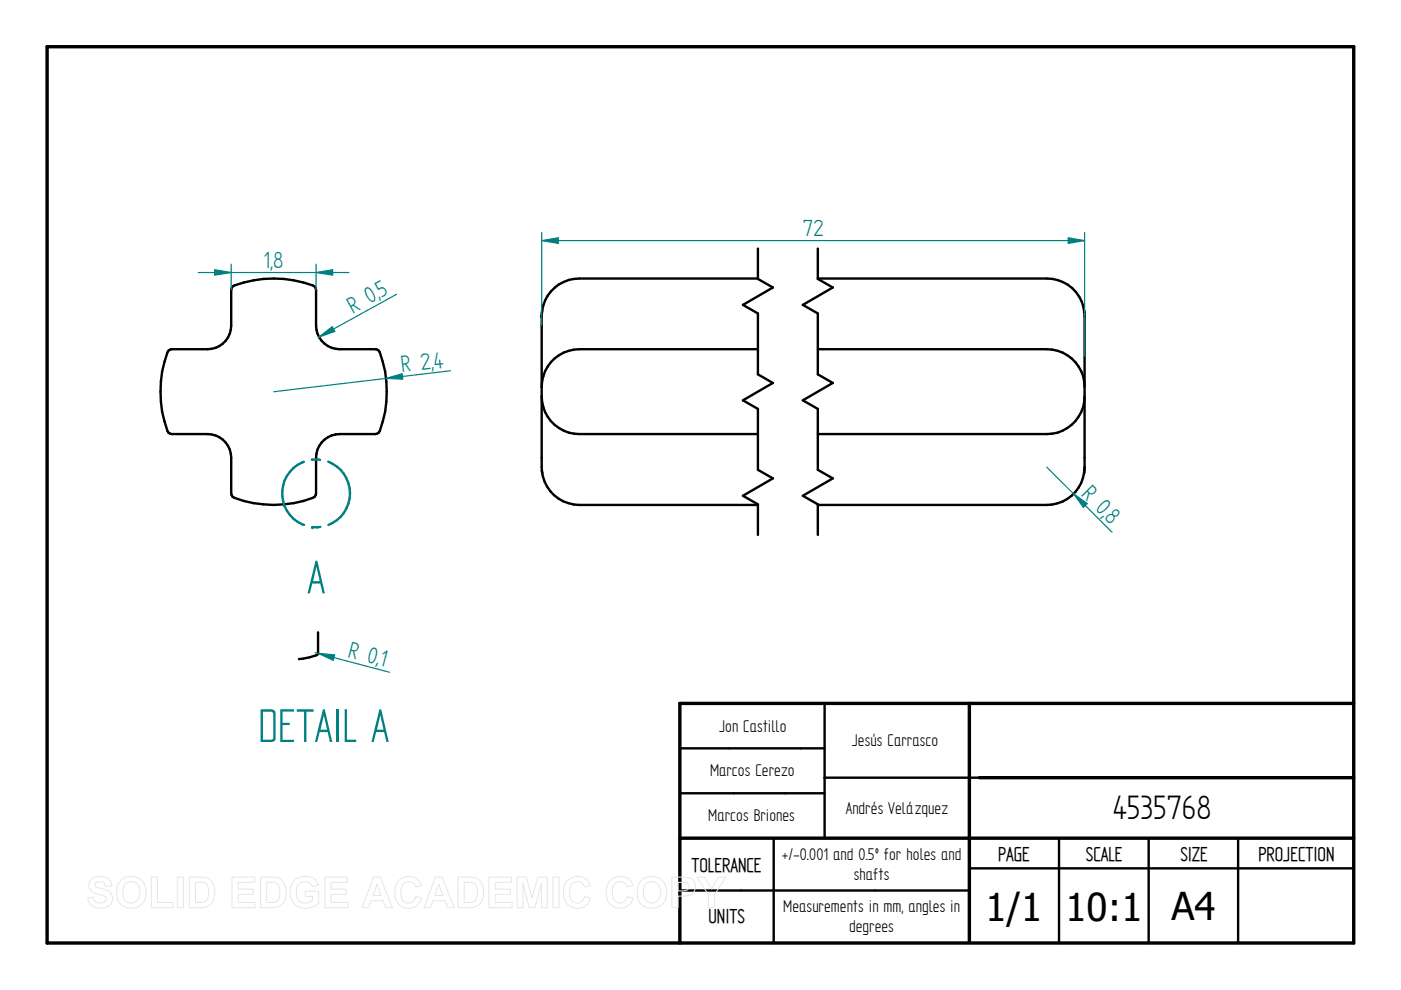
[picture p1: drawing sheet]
<svg xmlns="http://www.w3.org/2000/svg" width="297mm" height="210mm" viewBox="0 0 297 210" stroke-linecap="round" stroke-linejoin="round" font-family="sans-serif">
<path d="M10 9.9h277v190h-277zM205.5 149.1v50.5M287 149.1h-142.9v50.8M144.1 177.7h142.9M207.6 164.9h79.4" fill="none" stroke="#000" stroke-width=".72"/>
<g fill="none" stroke="#000" stroke-width=".51">
<path d="M160.7 59.1h-37.9a8 8 0 0 0-8 7.9l.2-1.3M173.4 59.1h48.6a7.9 7.9 0 0 1 7.9 7.1M35.7 74.3l.7-.3h7.6a5 5 0 0 0 5-5v-7.5l.3-.8a23.2 23.2 0 0 1 17.4 0l.3 .8v7.5a5 5 0 0 0 5 5h7.6l.7 .3a23.2 23.2 0 0 1 0 17.4l-.7 .3h-7.6a5 5 0 0 0-5 5v7.6l-.3 .7a22.7 22.7 0 0 1-17.4 0l-.3-.7v-7.6a5 5 0 0 0-5-5h-7.6l-.7-.3a23.2 23.2 0 0 1 0-17.4zM114.8 67.1v31.9M160.7 74h-37.9a8 8 0 0 0-8 8M173.4 74h48.6a8 8 0 0 1 8 8M229.8 65.7l.2 1.3M230 67.1v31.9M114.8 84a8 8 0 0 0 8 8h37.9M114.8 99.1l.2 1.3M114.9 99.9a8 8 0 0 0 7.9 7.2h37.9M230 84a8 8 0 0 1-8 8h-48.6"/>
<path d="M229.8 100.4l.2-1.3a8 8 0 0 1-8 8h-48.6M144.1 158.7h30.7M174.8 149.1v28.6M144.1 168.2h30.7M164 177.7v22.2M207.6 164.9h-32.8M224.5 177.7v22.2M243.5 177.7v22.2M262.5 177.7v22.2M144.1 188.8h61.4M205.5 184.1h81.5"/>
</g>
<path d="M114.8 67.1h.1M230 67.1h.1M114.8 99h.1M230 99h.1" fill="none" stroke="#000" stroke-width=".25"/>
<g fill="#000">
<circle cx="114.8" cy="67" r=".25"/>
<circle cx="114.8" cy="67.1" r=".25"/>
<circle cx="230" cy="67.1" r=".25"/>
<circle cx="114.8" cy="99" r=".25"/>
<circle cx="230" cy="99" r=".25"/>
</g>
<path d="M114.8 51l3.6-.6v1.2zM114.8 49.3v19.7M230 49.3v26.2" fill="none" stroke="#008080" stroke-width=".25"/>
<path d="M114.8 51l3.6-.6v1.2z" fill="#008080"/>
<path d="M226.5 50.4l3.5 .6-3.5 .6z" fill="none" stroke="#008080" stroke-width=".25"/>
<path d="M226.5 50.4l3.5 .6-3.5 .6z" fill="#008080"/>
<path d="M114.8 51h115.2M222 99.1l13.8 13.8M227.6 104.7l2.9 2.1-.8 .8z" fill="none" stroke="#008080" stroke-width=".25"/>
<path d="M227.6 104.7l2.9 2.1-.8 .8z" fill="#008080"/>
<path d="M95.5 78.6l-37.5 4.5M81.9 80.2l3.4-1 .1 1.2z" fill="none" stroke="#008080" stroke-width=".25"/>
<path d="M81.9 80.2l3.4-1 .1 1.2z" fill="#008080"/>
<path d="M67.6 71.5l2.8-2.2 .6 1zM84.1 62.4l-16.5 9.1" fill="none" stroke="#008080" stroke-width=".25"/>
<path d="M67.6 71.5l2.8-2.2 .6 1z" fill="#008080"/>
<path d="M67.9 111.7l-1.7 .1M74.2 104.6a7.1 7.1 0 0 1-4.6 6.7" fill="none" stroke="#008080" stroke-width=".51"/>
<circle cx="66.2" cy="111.8" r=".25" fill="#008080"/>
<path d="M64.4 97.9a7.2 7.2 0 0 0-4.6 6.7 7.2 7.2 0 0 0 4.7 6.7M66.1 97.5h1.8M69.6 97.9a7.2 7.2 0 0 1 4.6 6.7" fill="none" stroke="#008080" stroke-width=".51"/>
<path d="M67.4 134.1l-.1 4.6a10.7 10.7 0 0 1-3.9 1" fill="none" stroke="#000" stroke-width=".51"/>
<path d="M66.8 138.4l15.8 4.1M67.4 138.5l3.5 .4-.2 1.1z" fill="none" stroke="#008080" stroke-width=".25"/>
<path d="M67.4 138.5l3.5 .4-.2 1.1z" fill="#008080"/>
<path d="M45.5 57.2l3.5 .6-3.5 .5zM49 56v5.5M67 56v5.5" fill="none" stroke="#008080" stroke-width=".25"/>
<path d="M45.5 57.2l3.5 .6-3.5 .5z" fill="#008080"/>
<path d="M67 57.8l3.5-.6v1.1z" fill="none" stroke="#008080" stroke-width=".25"/>
<path d="M67 57.8l3.5-.6v1.1z" fill="#008080"/>
<path d="M42 57.8h32" fill="none" stroke="#008080" stroke-width=".25"/>
<path d="M160.7 52.7v6.4l3.2 1.9-6.4 3.6 3.2 1.9v12.9l3.2 1.8-6.4 3.7 3.2 1.8v12.9l3.2 1.8-6.4 3.7 3.2 1.8v6.5M173.4 52.7v6.4l3.2 1.9-6.4 3.6 3.2 1.9v12.9l3.2 1.8-6.4 3.7 3.2 1.8v12.9l3.2 1.8-6.4 3.7 3.2 1.8v6.5" fill="none" stroke="#000" stroke-width=".51"/>
<g fill="none" stroke="#e6e6e6" stroke-width=".21">
<path d="M19.3 186.5a3.1 3.1 0 0 1 4 .2l.4 1.1-1.3 .1a1.28 1.28 0 0 0-1-1 1.28 1.28 0 0 0-1.3 .5v.4a5.6 5.6 0 0 0 2.5 .9 1.98 1.98 0 0 1 1.2 2.4 1.98 1.98 0 0 1-2.2 1.5 2.48 2.48 0 0 1-3-2.2l1.2-.2a1.44 1.44 0 0 0 1.3 1.3 1.44 1.44 0 0 0 1.5-.9 1.18 1.18 0 0 0-1.4-.9 2.36 2.36 0 0 1-2.4-2l.1-.7zM25.8 186.5a3.3 3.3 0 0 1 3.9-.1 3.3 3.3 0 0 1 1.2 3.8 3.2 3.2 0 0 1-3.8 2.3 3.2 3.2 0 0 1-2.4-3.8 3 3 0 0 1 1.1-2.2zM26.5 187.5a1.87 1.87 0 0 1 2.2-.4 1.87 1.87 0 0 1 1 2.1 1.87 1.87 0 0 1-1.8 2.3 1.87 1.87 0 0 1-1.9-2.3l.1-.8zM32.1 186h1.3v5.3h3.3v1.1h-4.6zM37.6 186h1.3v6.4h-1.3zM40.1 186h2.4a2.79 2.79 0 0 1 3 3.3 2.79 2.79 0 0 1-2.9 3.1h-2.5zM41.4 187.1a2.64 2.64 0 0 1 2.5 .5 3.3 3.3 0 0 1-.3 3.5l-.8 .2h-1.4zM49.2 186h4.8v1.1h-3.5v1.4h3.2v1.1h-3.2v1.7h3.6v1.1h-4.9zM55.2 186h2.4a2.79 2.79 0 0 1 3.1 3.3 2.79 2.79 0 0 1-3 3.1h-2.5zM56.6 187.1a2.64 2.64 0 0 1 2.4 .5 3.3 3.3 0 0 1-.3 3.5l-.8 .2h-1.3zM62.3 186.8a3.6 3.6 0 0 1 4.6-.2l.6 1.1-1.3 .3a1.8 1.8 0 0 0-2.2-1 1.8 1.8 0 0 0-1.2 2.1 2.01 2.01 0 0 0 1.1 2.2 2.01 2.01 0 0 0 2.3-.4v-.8h-1.5v-1.1h2.9v2.6a3.8 3.8 0 0 1-5.5-.3 4 4 0 0 1 .2-4.5zM68.9 186h4.8v1.1h-3.5v1.4h3.2v1.1h-3.2v1.7h3.6v1.1h-4.9z"/>
<path d="M79.2 186h1.4l2.6 6.4h-1.4l-.6-1.4h-2.5l-.6 1.4h-1.4zM79.9 187.5l.9 2.4h-1.7zM84.5 186.7a2.87 2.87 0 0 1 4.9 1l-1.3 .3a1.6 1.6 0 0 0-1.8-1 1.6 1.6 0 0 0-1.3 1.7 2.19 2.19 0 0 0 1.3 2.7 1.55 1.55 0 0 0 1.9-1.3l1.2 .4a2.93 2.93 0 0 1-3.4 2 2.93 2.93 0 0 1-2.3-3.3v-.6a3.2 3.2 0 0 1 .8-1.9zM92.3 186h1.4l2.6 6.4h-1.4l-.5-1.4h-2.6l-.5 1.4h-1.4zM93 187.5l.9 2.4h-1.7zM97.1 186h2.4a2.79 2.79 0 0 1 3 3.3 2.79 2.79 0 0 1-2.9 3.1h-2.5zM98.4 187.1a2.64 2.64 0 0 1 2.4 .5 3.3 3.3 0 0 1-.2 3.5l-.9 .2h-1.3zM103.7 186h4.8v1.1h-3.5v1.4h3.2v1.1h-3.2v1.7h3.6v1.1h-4.9zM109.6 186h2l1.2 4.4 1.2-4.4h2v6.4h-1.2v-5.1l-1.4 5.1h-1.2l-1.3-5.1v5.1h-1.3zM117.2 186h1.3v6.4h-1.3zM120.3 186.7a2.87 2.87 0 0 1 4.8 1l-1.2 .3a1.6 1.6 0 0 0-1.9-1 1.6 1.6 0 0 0-1.2 1.7 2.19 2.19 0 0 0 1.3 2.7 1.55 1.55 0 0 0 1.8-1.3l1.3 .4a2.93 2.93 0 0 1-3.5 2 2.93 2.93 0 0 1-2.2-3.3v-.6a3.2 3.2 0 0 1 .8-1.9zM129.3 186.7a2.87 2.87 0 0 1 4.9 1l-1.2 .3a1.6 1.6 0 0 0-1.9-1 1.6 1.6 0 0 0-1.3 1.7 2.19 2.19 0 0 0 1.3 2.7 1.55 1.55 0 0 0 1.9-1.3l1.2 .4a2.93 2.93 0 0 1-3.4 2 2.93 2.93 0 0 1-2.3-3.3l.1-.6a3.2 3.2 0 0 1 .7-1.9z"/>
<path d="M136.2 186.5a3.3 3.3 0 0 1 3.9-.1 3.3 3.3 0 0 1 1.1 3.8 3.2 3.2 0 0 1-3.7 2.3 3.2 3.2 0 0 1-2.4-3.8 3 3 0 0 1 1.1-2.2zM136.9 187.5a1.87 1.87 0 0 1 2.2-.4 1.87 1.87 0 0 1 .9 2.1 1.87 1.87 0 0 1-1.8 2.3 1.87 1.87 0 0 1-1.8-2.3l.1-.8zM142.4 186h2.1a2.5 2.5 0 0 1 2.7 1 2.08 2.08 0 0 1-.1 2.2 2.08 2.08 0 0 1-2.1 .8h-1.2v2.4h-1.4zM143.8 187.1h.6a1.28 1.28 0 0 1 1.7 .9 1.22 1.22 0 0 1-1.6 .9h-.7zM147.8 186h1.5l1.6 2.5 1.4-2.5h1.6l-2.4 3.7v2.7h-1.3v-2.7z"/>
</g>
<g font-size="11.3" fill="#008080">
<text x="65.1" y="125.8">A</text>
<text x="54.7" y="157.3">DETAIL A</text>
</g>
<g font-size="8.1">
<text x="235.9" y="173.7">4535768</text>
<text x="208.9" y="195.3">1/1</text>
<text x="225.9" y="195.3">10:1</text>
<text x="248.4" y="195.1">A4</text>
</g>
<g font-size="5.6" fill="#008080">
<text x="170.2" y="50.1">72</text>
<text x="55.9" y="56.9">1,8</text>
<text x="80.8" y="63.2" transform="rotate(-29 80.8 63.2)">5</text>
<text x="74.8" y="66.5" transform="rotate(-29 74.8 66.5)">R 0,</text>
<text x="85.2" y="79" transform="rotate(-7 85.2 79)">R 2,</text>
<text x="92.2" y="78.1" transform="rotate(-7 92.2 78.1)">4</text>
<text x="229.1" y="104.9" transform="rotate(45 229.1 104.9)">R 0,</text>
<text x="234" y="109.8" transform="rotate(45 234 109.8)">8</text>
<text x="73.6" y="139.2" transform="rotate(15 73.6 139.2)">R 0,</text>
<text x="80.3" y="141" transform="rotate(15 80.3 141)">1</text>
</g>
<g font-size="4.8">
<text x="146.6" y="184.8">TOLERANCE</text>
<text x="211.6" y="182.5">PAGE</text>
<text x="230.2" y="182.5">SCALE</text>
<text x="250.3" y="182.5">SIZE</text>
<text x="266.8" y="182.5">PROJECTION</text>
<text x="150.2" y="195.8">UNITS</text>
</g>
<g font-size="4.1">
<text x="152.5" y="155.1">Jon Castillo</text>
<text x="180.6" y="158.2">Jesús Carrasco</text>
<text x="150.5" y="164.5">Marcos Cerezo</text>
<text x="179.3" y="172.6">Andrés Velázquez</text>
<text x="150.2" y="174.1">Marcos Briones</text>
<text x="165.8" y="182.4">+/-0.001 and 0.5º for holes and</text>
<text x="181" y="186.6">shafts</text>
<text x="166.1" y="193.5">Measurements in mm, angles in</text>
<text x="180" y="197.6">degrees</text>
</g>
</svg>
